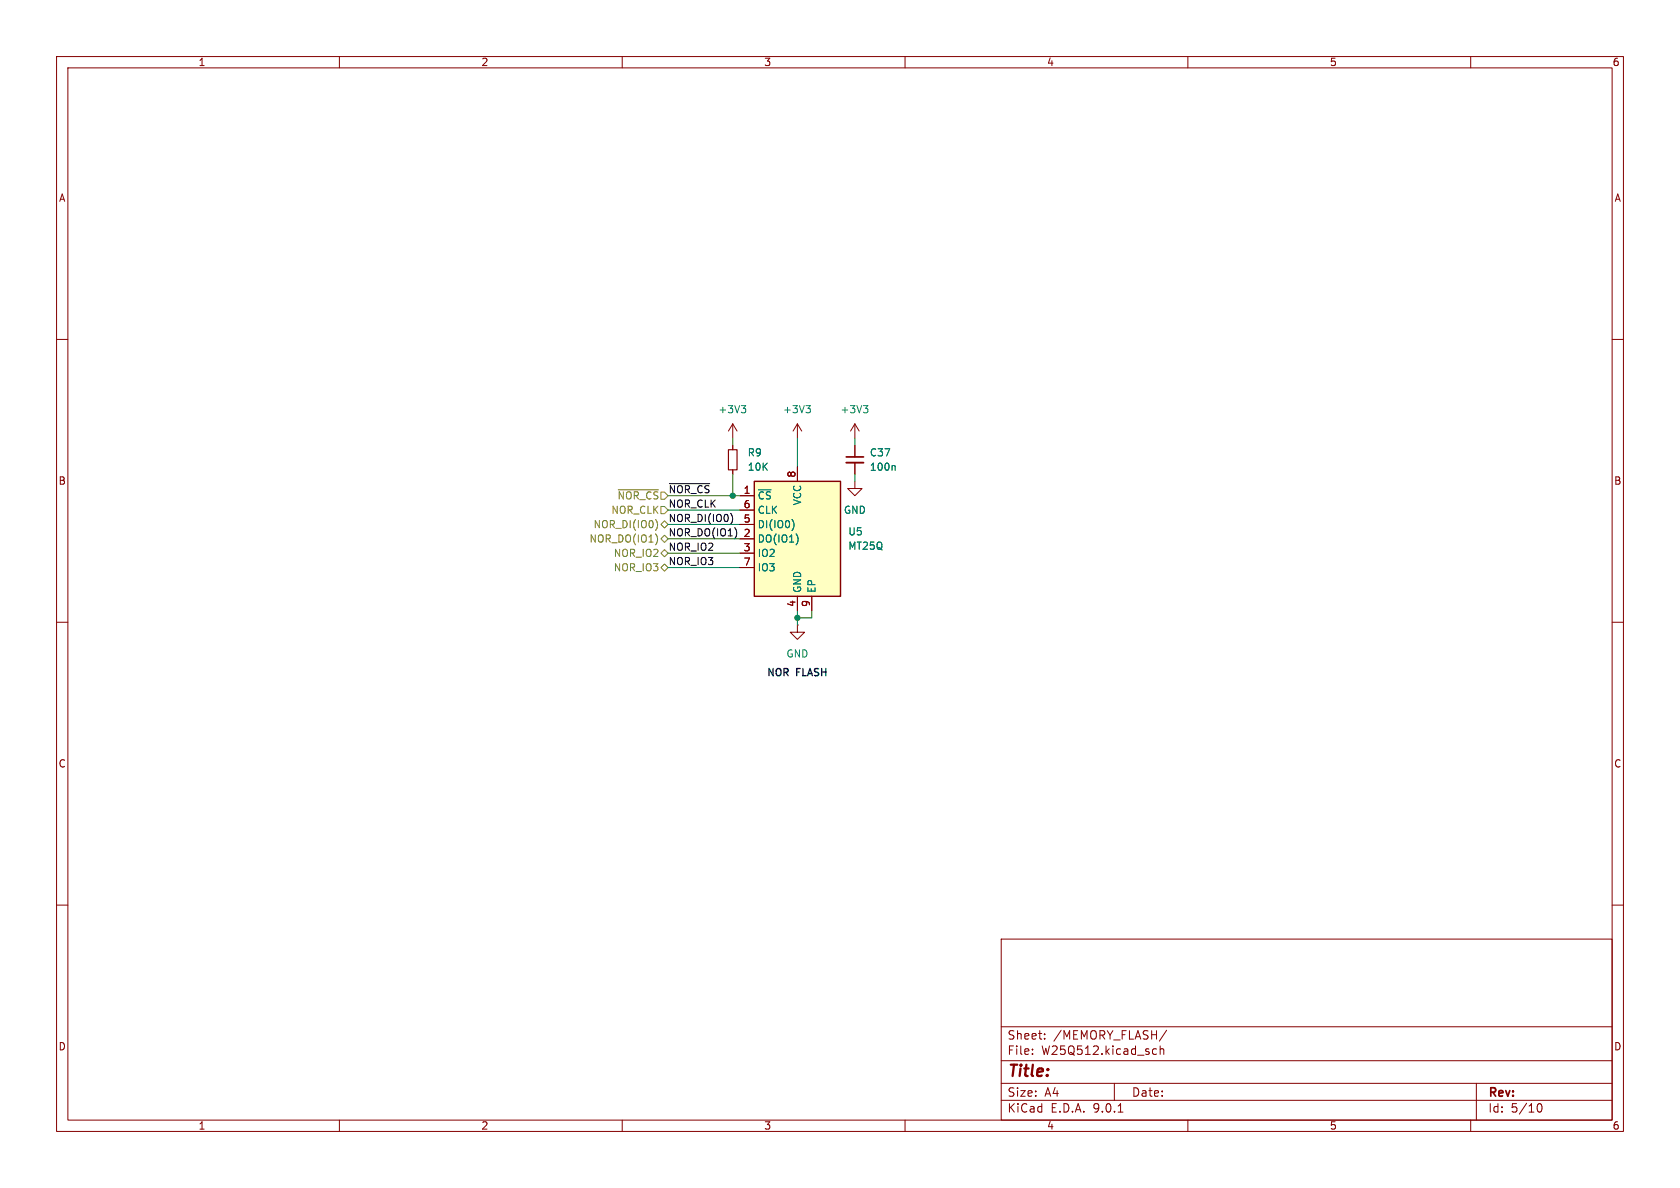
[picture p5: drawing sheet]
<svg xmlns="http://www.w3.org/2000/svg" width="297mm" height="210mm" viewBox="0 0 297 210" stroke-linecap="round" stroke-linejoin="round" font-family="sans-serif">
<path d="M0 0h297v210h-297z" fill="#fff" stroke="#fff" stroke-width=".18"/>
<g fill="none" stroke="#840000" stroke-width=".18">
<path d="M10 10h277v190h-277zM12 12h273v186h-273zM60 10v2M110 10v2M160 10v2M210 10v2M260 10v2M10 60h2M285 60h2M10 110h2M285 110h2M10 160h2"/>
<path d="M177 166h108v32h-108zM285 160h2M60 198v2M110 198v2M160 198v2M177 194.5h108M177 191.5h108M177 187.5h108M177 181.5h108M182.5 186.3v.1M182.5 185.5v.1M184.7 183.6v.1"/>
<path d="M184.7 182.8v.1M197 191.5v3M197.7 196.6h.8M203.9 186.3h.6M203.9 185.5h.6M205.1 185.5l.2-.1 .4 .1v.9M205.1 184.9v1.5M206.2 182.1l-1.2 2M210 198v2M260 198v2M261 191.5v6.5M271.7 195.7l.2-.5 .2-.1a.81 .81 0 0 1 .6 .6 .81 .81 0 0 1-.3 .8h-.4l-.3-.5"/>
</g>
<path d="M133.3 85.1h15.3v20.3h-15.3z" fill="#ffffc2"/>
<path d="M133.3 85.1h15.3v20.3h-15.3z" fill="none" stroke="#840000" stroke-width=".25"/>
<g fill="none" stroke="#840000" stroke-width=".18">
<path d="M129.5 74.9l-.7 1.3M129.5 74.9l.8 1.3M129.5 74.9v2.6M129.5 78.7v.8M141 74.9v2.6M141 74.9l-.8 1.3M141 74.9l.7 1.3M151.1 74.9v2.6M151.1 78.7v2.1M151.1 74.9l-.7 1.3M151.1 74.9l.8 1.3M129.5 83.1v.7"/>
<path d="M130.8 87.6h2.5M130.8 90.2h2.5M130.8 92.7h2.5M130.8 95.3h2.5M130.8 97.8h2.5M141 82.6v2.5M151.1 85.1v1.3h1.3l-1.3 1.2-1.2-1.2h1.2M151.1 81.8v2M130.8 100.3h2.5M141 110.5v1.3h1.2l-1.2 1.2-1.3-1.2h1.3M141 110.5h.1M141 105.4v2.6"/>
<path d="M143.5 105.4v2.6"/>
</g>
<path d="M131.1 71.7h.7l-.4 .5M131.6 72.2l.2 .2v.3l-.2 .3M142.5 71.7h.8l-.5 .5M143 72.2l.3 .2v.3l-.3 .3M152.6 71.7h.8l-.4 .5M153.2 72.2l.2 .2v.3l-.2 .3M140.1 91.9a1.49 1.49 0 0 1 0 1.8M141 94.9v.9M158.1 82.3l.2 .2v.6" fill="none" stroke="#008484" stroke-width=".18"/>
<path d="M149.6 80.8h3.1" fill="none" stroke="#840000" stroke-width=".3"/>
<path d="M149.6 81.8h3.1" fill="none" stroke="#840000" stroke-width=".33"/>
<path d="M128.8 79.5h1.5v3.6h-1.5z" fill="none" stroke="#840000" stroke-width=".2"/>
<path d="M109.3 86.6h7.1M115.9 91.9a1.49 1.49 0 0 1 0 1.8M116.2 94.9v.9M116.8 92.7l.7-.6 .6 .6-.6 .6zM116.8 97.8l.7-.6 .6 .6-.6 .6zM116.8 95.3l.7-.7 .6 .7-.6 .6zM116.8 89.5h.7l.6 .7-.6 .6h-.7zM117.5 99.7l.6 .6-.6 .7-.7-.7z" fill="none" stroke="#848400" stroke-width=".18"/>
<path d="M118.3 85.5h7.2M129.2 90.8a1.49 1.49 0 0 1 0 1.8M130.2 93.8v.9" fill="none" stroke="#000" stroke-width=".18"/>
<g fill="none" stroke="#008400" stroke-width=".18">
<path d="M129.5 77.5v1.2M141 77.5v5.1M151.1 77.5v1.2M118.1 97.8h12.7M118.1 95.3h12.7M118.1 92.7h12.7M118.1 87.6h12.7M118.1 90.2h12.7M129.5 83.8v3.8M151.1 83.8v1.3M118.1 100.3h12.7M141 108v2.5"/>
<path d="M143.5 108v1.2h-2.5"/>
</g>
<g fill="#008400" stroke="#008400" stroke-width=".18">
<circle cx="141" cy="109.2" r=".46"/>
<circle cx="129.5" cy="87.6" r=".46"/>
</g>
<text font-size="2.8" fill="#840000" x="178" y="190.9">Title:</text>
<g font-size="2.1" fill="#840000">
<text x="178" y="184">Sheet:</text>
<text x="186.2" y="184">/MEMORY_FLASH/</text>
<text x="178" y="186.7">File:</text>
<text x="184.1" y="186.7">W25Q512.kicad_sch</text>
<text x="178" y="196.9">KiCad</text>
<text x="178" y="194.1">Size:</text>
<text x="184.7" y="194.1">A4</text>
<text x="185.7" y="196.9">E.D.A.</text>
<text x="193.3" y="196.9">9.0.1</text>
<text x="200" y="194.1">Date:</text>
<text x="263" y="194.3">Rev:</text>
<text x="263" y="196.9">Id:</text>
<text x="267.1" y="196.9">5/10</text>
</g>
<g font-size="1.8" fill="#840000">
<text x="35" y="11.9">1</text>
<text x="85" y="11.9">2</text>
<text x="135" y="11.9">3</text>
<text x="185" y="11.9">4</text>
<text x="235" y="11.9">5</text>
<text x="285" y="11.9">6</text>
<text x="10.3" y="35.9">A</text>
<text x="285.3" y="35.9">A</text>
<text x="10.3" y="85.9">B</text>
<text x="131.4" y="87.4">1</text>
<text x="131.4" y="89.9">6</text>
<text x="140.7" y="84.5" transform="rotate(-90 140.7 84.5)">8</text>
<text x="285.3" y="85.9">B</text>
<text x="131.4" y="92.5">5</text>
<text x="131.4" y="95">2</text>
<text x="131.4" y="97.5">3</text>
<text x="131.4" y="100.1">7</text>
<text x="140.7" y="107.4" transform="rotate(-90 140.7 107.4)">4</text>
<text x="143.3" y="107.4" transform="rotate(-90 143.3 107.4)">9</text>
<text x="10.3" y="135.9">C</text>
<text x="285.3" y="135.9">C</text>
<text x="10.3" y="185.9">D</text>
<text x="285.3" y="185.9">D</text>
<text x="35" y="199.9">1</text>
<text x="85" y="199.9">2</text>
<text x="135" y="199.9">3</text>
<text x="185" y="199.9">4</text>
<text x="235" y="199.9">5</text>
<text x="285" y="199.9">6</text>
</g>
<g font-size="1.8" fill="#008484">
<text x="126.9" y="73.3">+3V3</text>
<text x="138.3" y="73.3">+3V3</text>
<text x="148.5" y="73.3">+3V3</text>
<text x="132.1" y="80.9">R9</text>
<text x="132.1" y="83.4">10K</text>
<text x="153.7" y="83.4">100n</text>
<text x="153.7" y="80.9">C37</text>
<text x="133.9" y="88.5">~{CS}</text>
<text x="141.8" y="89.4" transform="rotate(-90 141.8 89.4)">VCC</text>
<text x="133.9" y="91">CLK</text>
<text x="133.9" y="93.6">DI(IO0)</text>
<text x="149.1" y="91">GND</text>
<text x="149.9" y="94.8">U5</text>
<text x="133.9" y="96.1">DO(IO1)</text>
<text x="133.9" y="98.7">IO2</text>
<text x="133.9" y="101.2">IO3</text>
<text x="149.9" y="97.4">MT25Q</text>
<text x="141.8" y="104.9" transform="rotate(-90 141.8 104.9)">GND</text>
<text x="144.4" y="104.9" transform="rotate(-90 144.4 104.9)">EP</text>
<text x="138.9" y="116.4">GND</text>
</g>
<g font-size="1.8" fill="#848400">
<text x="109.1" y="88.5">~{NOR_CS}</text>
<text x="104.8" y="93.6">NOR_DI(IO0)</text>
<text x="108" y="91">NOR_CLK</text>
<text x="104.1" y="96.1">NOR_DO(IO1)</text>
<text x="108.4" y="98.7">NOR_IO2</text>
<text x="108.4" y="101.2">NOR_IO3</text>
</g>
<g font-size="1.8">
<text x="118.1" y="87.3">~{NOR_CS}</text>
<text x="118.1" y="89.8">NOR_CLK</text>
<text x="118.1" y="92.4">NOR_DI(IO0)</text>
<text x="118.1" y="94.9">NOR_DO(IO1)</text>
<text x="118.1" y="97.4">NOR_IO2</text>
<text x="118.1" y="100">NOR_IO3</text>
</g>
<g font-size="1.8" fill="#0000c2">
<text x="135.4" y="119.9">NOR</text>
<text x="140.8" y="119.9">FLASH</text>
</g>
</svg>
